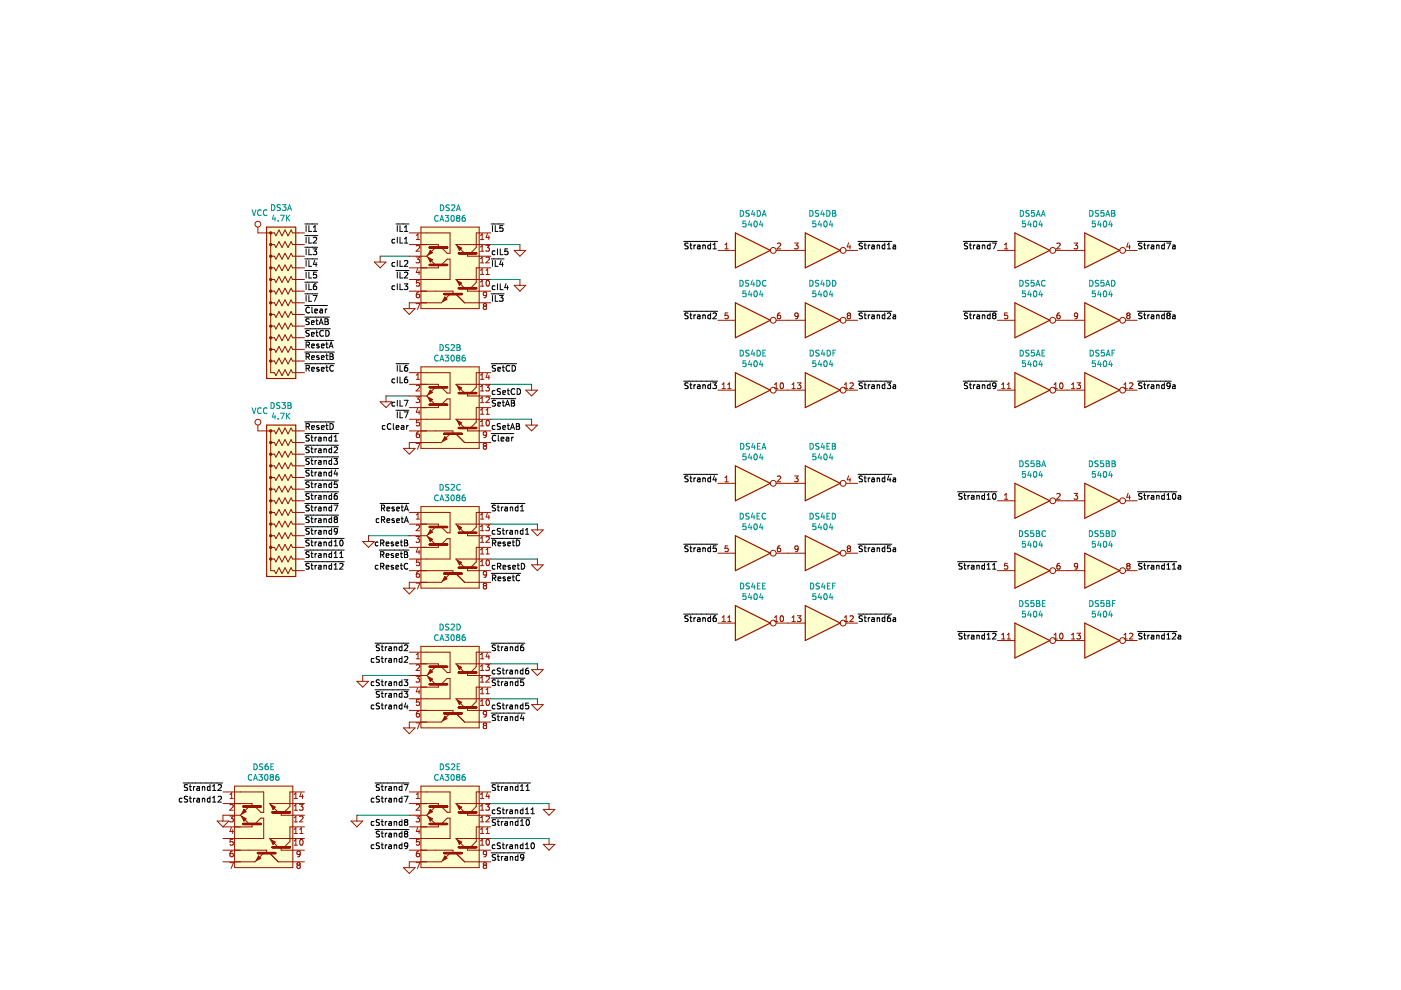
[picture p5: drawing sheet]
EESchema Schematic File Version 4
LIBS:schematic-cache
EELAYER 26 0
EELAYER END
$Descr USLetter 11000 8500
encoding utf-8
Sheet 5 9
Title ""
Date ""
Rev ""
Comp ""
Comment1 ""
Comment2 ""
Comment3 ""
Comment4 ""
$EndDescr
$Comp
L schematic-rescue:CA3086-ken-library DS2A
U 1 1
P 3400 2200
F 0 "DS2A" H 3350 2615 50  0000 C CNN
F 1 "CA3086" H 3350 2524 50  0000 C CNN
F 2 "" V 3250 1950 50  0001 C CIN
F 3 "~" V 3250 2100 50  0001 L CNN
	1    3400 2200
	1    0    0    -1  
$EndComp
$Comp
L schematic-rescue:CA3086-ken-library DS2B
U 1 1
P 3400 3400
F 0 "DS2B" H 3350 3815 50  0000 C CNN
F 1 "CA3086" H 3350 3724 50  0000 C CNN
F 2 "" V 3250 3150 50  0001 C CIN
F 3 "~" V 3250 3300 50  0001 L CNN
	1    3400 3400
	1    0    0    -1  
$EndComp
$Comp
L schematic-rescue:CA3086-ken-library DS2C
U 1 1
P 3400 4600
F 0 "DS2C" H 3350 5015 50  0000 C CNN
F 1 "CA3086" H 3350 4924 50  0000 C CNN
F 2 "" V 3250 4350 50  0001 C CIN
F 3 "~" V 3250 4500 50  0001 L CNN
	1    3400 4600
	1    0    0    -1  
$EndComp
$Comp
L schematic-rescue:CA3086-ken-library DS2D
U 1 1
P 3400 5800
F 0 "DS2D" H 3350 6215 50  0000 C CNN
F 1 "CA3086" H 3350 6124 50  0000 C CNN
F 2 "" V 3250 5550 50  0001 C CIN
F 3 "~" V 3250 5700 50  0001 L CNN
	1    3400 5800
	1    0    0    -1  
$EndComp
$Comp
L schematic-rescue:CA3086-ken-library DS2E
U 1 1
P 3400 7000
F 0 "DS2E" H 3350 7415 50  0000 C CNN
F 1 "CA3086" H 3350 7324 50  0000 C CNN
F 2 "" V 3250 6750 50  0001 C CIN
F 3 "~" V 3250 6900 50  0001 L CNN
	1    3400 7000
	1    0    0    -1  
$EndComp
$Comp
L schematic-rescue:CA3086-ken-library DS6E
U 1 1
P 1800 7000
F 0 "DS6E" H 1750 7415 50  0000 C CNN
F 1 "CA3086" H 1750 7324 50  0000 C CNN
F 2 "" V 1650 6750 50  0001 C CIN
F 3 "~" V 1650 6900 50  0001 L CNN
	1    1800 7000
	1    0    0    -1  
$EndComp
$Comp
L Device:R_Network13_US DS3A
U 1 1
P 1900 2600
F 0 "DS3A" V 1083 2600 50  0000 C CNN
F 1 "4.7K" V 1174 2600 50  0000 C CNN
F 2 "Resistor_THT:R_Array_SIP14" V 2675 2600 50  0001 C CNN
F 3 "http://www.vishay.com/docs/31509/csc.pdf" H 1900 2600 50  0001 C CNN
	1    1900 2600
	0    -1   1    0   
$EndComp
$Comp
L power:VCC #PWR?
U 1 1
P 1700 2000
F 0 "#PWR?" H 1700 1850 50  0001 C CNN
F 1 "VCC" H 1717 2173 50  0000 C CNN
F 2 "" H 1700 2000 50  0001 C CNN
F 3 "" H 1700 2000 50  0001 C CNN
	1    1700 2000
	1    0    0    -1  
$EndComp
$Comp
L power:GND #PWR?
U 1 1
P 2750 2200
F 0 "#PWR?" H 2750 1950 50  0001 C CNN
F 1 "GND" H 2755 2027 50  0001 C CNN
F 2 "" H 2750 2200 50  0001 C CNN
F 3 "" H 2750 2200 50  0001 C CNN
	1    2750 2200
	1    0    0    -1  
$EndComp
$Comp
L power:GND #PWR?
U 1 1
P 3950 2100
F 0 "#PWR?" H 3950 1850 50  0001 C CNN
F 1 "GND" H 3955 1927 50  0001 C CNN
F 2 "" H 3950 2100 50  0001 C CNN
F 3 "" H 3950 2100 50  0001 C CNN
	1    3950 2100
	1    0    0    -1  
$EndComp
$Comp
L power:GND #PWR?
U 1 1
P 3950 2400
F 0 "#PWR?" H 3950 2150 50  0001 C CNN
F 1 "GND" H 3955 2227 50  0001 C CNN
F 2 "" H 3950 2400 50  0001 C CNN
F 3 "" H 3950 2400 50  0001 C CNN
	1    3950 2400
	1    0    0    -1  
$EndComp
$Comp
L power:GND #PWR?
U 1 1
P 3000 2600
F 0 "#PWR?" H 3000 2350 50  0001 C CNN
F 1 "GND" H 3005 2427 50  0001 C CNN
F 2 "" H 3000 2600 50  0001 C CNN
F 3 "" H 3000 2600 50  0001 C CNN
	1    3000 2600
	1    0    0    -1  
$EndComp
$Comp
L power:GND #PWR?
U 1 1
P 2800 3400
F 0 "#PWR?" H 2800 3150 50  0001 C CNN
F 1 "GND" H 2805 3227 50  0001 C CNN
F 2 "" H 2800 3400 50  0001 C CNN
F 3 "" H 2800 3400 50  0001 C CNN
	1    2800 3400
	1    0    0    -1  
$EndComp
$Comp
L power:GND #PWR?
U 1 1
P 3000 3800
F 0 "#PWR?" H 3000 3550 50  0001 C CNN
F 1 "GND" H 3005 3627 50  0001 C CNN
F 2 "" H 3000 3800 50  0001 C CNN
F 3 "" H 3000 3800 50  0001 C CNN
	1    3000 3800
	1    0    0    -1  
$EndComp
$Comp
L power:GND #PWR?
U 1 1
P 4050 3600
F 0 "#PWR?" H 4050 3350 50  0001 C CNN
F 1 "GND" H 4055 3427 50  0001 C CNN
F 2 "" H 4050 3600 50  0001 C CNN
F 3 "" H 4050 3600 50  0001 C CNN
	1    4050 3600
	1    0    0    -1  
$EndComp
$Comp
L power:GND #PWR?
U 1 1
P 4050 3300
F 0 "#PWR?" H 4050 3050 50  0001 C CNN
F 1 "GND" H 4055 3127 50  0001 C CNN
F 2 "" H 4050 3300 50  0001 C CNN
F 3 "" H 4050 3300 50  0001 C CNN
	1    4050 3300
	1    0    0    -1  
$EndComp
Text Label 3000 2000 2    50   ~ 0
~IL1~
Text Label 3000 2400 2    50   ~ 0
~IL2~
Text Label 3700 2600 0    50   ~ 0
~IL3~
Text Label 3700 2300 0    50   ~ 0
~IL4~
Text Label 3700 2000 0    50   ~ 0
~IL5~
Text Label 2100 2000 0    50   ~ 0
~IL1~
Text Label 2100 2100 0    50   ~ 0
~IL2~
Text Label 2100 2200 0    50   ~ 0
~IL3~
Text Label 2100 2300 0    50   ~ 0
~IL4~
Text Label 2100 2400 0    50   ~ 0
~IL5~
Text Label 2100 2500 0    50   ~ 0
~IL6~
Text Label 2100 2600 0    50   ~ 0
~IL7~
Text Label 2100 2700 0    50   ~ 0
~Clear~
Text Label 2100 2800 0    50   ~ 0
~SetAB~
Text Label 2100 2900 0    50   ~ 0
~SetCD~
Text Label 2100 3000 0    50   ~ 0
~ResetA~
Text Label 2100 3100 0    50   ~ 0
~ResetB~
Text Label 2100 3200 0    50   ~ 0
~ResetC~
$Comp
L Device:R_Network13_US DS3B
U 1 1
P 1900 4300
F 0 "DS3B" V 1083 4300 50  0000 C CNN
F 1 "4.7K" V 1174 4300 50  0000 C CNN
F 2 "Resistor_THT:R_Array_SIP14" V 2675 4300 50  0001 C CNN
F 3 "http://www.vishay.com/docs/31509/csc.pdf" H 1900 4300 50  0001 C CNN
	1    1900 4300
	0    -1   1    0   
$EndComp
$Comp
L power:VCC #PWR?
U 1 1
P 1700 3700
F 0 "#PWR?" H 1700 3550 50  0001 C CNN
F 1 "VCC" H 1717 3873 50  0000 C CNN
F 2 "" H 1700 3700 50  0001 C CNN
F 3 "" H 1700 3700 50  0001 C CNN
	1    1700 3700
	1    0    0    -1  
$EndComp
Text Label 2100 3700 0    50   ~ 0
~ResetD~
Text Label 2100 3800 0    50   ~ 0
~Strand1~
Text Label 2100 3900 0    50   ~ 0
~Strand2~
Text Label 2100 4000 0    50   ~ 0
~Strand3~
Text Label 2100 4100 0    50   ~ 0
~Strand4~
Text Label 2100 4200 0    50   ~ 0
~Strand5~
Text Label 2100 4300 0    50   ~ 0
~Strand6~
Text Label 2100 4400 0    50   ~ 0
~Strand7~
Text Label 2100 4500 0    50   ~ 0
~Strand8~
Text Label 2100 4600 0    50   ~ 0
~Strand9~
Text Label 2100 4700 0    50   ~ 0
~Strand10~
Text Label 2100 4800 0    50   ~ 0
~Strand11~
Text Label 2100 4900 0    50   ~ 0
~Strand12~
Text Label 3000 3200 2    50   ~ 0
~IL6~
Text Label 3000 3600 2    50   ~ 0
~IL7~
Text Label 3700 3800 0    50   ~ 0
~Clear~
Text Label 3700 3500 0    50   ~ 0
~SetAB~
Text Label 3700 3200 0    50   ~ 0
~SetCD~
Text Label 3700 4400 0    50   ~ 0
~Strand1~
Text Label 3700 4700 0    50   ~ 0
~ResetD~
Text Label 3700 5000 0    50   ~ 0
~ResetC~
Text Label 3700 5600 0    50   ~ 0
~Strand6~
Text Label 3700 5900 0    50   ~ 0
~Strand5~
Text Label 3700 6200 0    50   ~ 0
~Strand4~
Text Label 3700 6800 0    50   ~ 0
~Strand11~
Text Label 3700 7100 0    50   ~ 0
~Strand10~
Text Label 3700 7400 0    50   ~ 0
~Strand9~
Text Label 3000 7200 2    50   ~ 0
~Strand8~
Text Label 3000 6800 2    50   ~ 0
~Strand7~
Text Label 3000 6000 2    50   ~ 0
~Strand3~
Text Label 3000 5600 2    50   ~ 0
~Strand2~
Text Label 3000 4800 2    50   ~ 0
~ResetB~
Text Label 3000 4400 2    50   ~ 0
~ResetA~
$Comp
L power:GND #PWR?
U 1 1
P 3000 5000
F 0 "#PWR?" H 3000 4750 50  0001 C CNN
F 1 "GND" H 3005 4827 50  0001 C CNN
F 2 "" H 3000 5000 50  0001 C CNN
F 3 "" H 3000 5000 50  0001 C CNN
	1    3000 5000
	1    0    0    -1  
$EndComp
$Comp
L power:GND #PWR?
U 1 1
P 2650 4600
F 0 "#PWR?" H 2650 4350 50  0001 C CNN
F 1 "GND" H 2655 4427 50  0001 C CNN
F 2 "" H 2650 4600 50  0001 C CNN
F 3 "" H 2650 4600 50  0001 C CNN
	1    2650 4600
	1    0    0    -1  
$EndComp
$Comp
L power:GND #PWR?
U 1 1
P 4100 4500
F 0 "#PWR?" H 4100 4250 50  0001 C CNN
F 1 "GND" H 4105 4327 50  0001 C CNN
F 2 "" H 4100 4500 50  0001 C CNN
F 3 "" H 4100 4500 50  0001 C CNN
	1    4100 4500
	1    0    0    -1  
$EndComp
$Comp
L power:GND #PWR?
U 1 1
P 4100 4800
F 0 "#PWR?" H 4100 4550 50  0001 C CNN
F 1 "GND" H 4105 4627 50  0001 C CNN
F 2 "" H 4100 4800 50  0001 C CNN
F 3 "" H 4100 4800 50  0001 C CNN
	1    4100 4800
	1    0    0    -1  
$EndComp
$Comp
L power:GND #PWR?
U 1 1
P 4100 6000
F 0 "#PWR?" H 4100 5750 50  0001 C CNN
F 1 "GND" H 4105 5827 50  0001 C CNN
F 2 "" H 4100 6000 50  0001 C CNN
F 3 "" H 4100 6000 50  0001 C CNN
	1    4100 6000
	1    0    0    -1  
$EndComp
$Comp
L power:GND #PWR?
U 1 1
P 4100 5700
F 0 "#PWR?" H 4100 5450 50  0001 C CNN
F 1 "GND" H 4105 5527 50  0001 C CNN
F 2 "" H 4100 5700 50  0001 C CNN
F 3 "" H 4100 5700 50  0001 C CNN
	1    4100 5700
	1    0    0    -1  
$EndComp
$Comp
L power:GND #PWR?
U 1 1
P 2600 5800
F 0 "#PWR?" H 2600 5550 50  0001 C CNN
F 1 "GND" H 2605 5627 50  0001 C CNN
F 2 "" H 2600 5800 50  0001 C CNN
F 3 "" H 2600 5800 50  0001 C CNN
	1    2600 5800
	1    0    0    -1  
$EndComp
$Comp
L power:GND #PWR?
U 1 1
P 3000 6200
F 0 "#PWR?" H 3000 5950 50  0001 C CNN
F 1 "GND" H 3005 6027 50  0001 C CNN
F 2 "" H 3000 6200 50  0001 C CNN
F 3 "" H 3000 6200 50  0001 C CNN
	1    3000 6200
	1    0    0    -1  
$EndComp
$Comp
L power:GND #PWR?
U 1 1
P 2550 7000
F 0 "#PWR?" H 2550 6750 50  0001 C CNN
F 1 "GND" H 2555 6827 50  0001 C CNN
F 2 "" H 2550 7000 50  0001 C CNN
F 3 "" H 2550 7000 50  0001 C CNN
	1    2550 7000
	1    0    0    -1  
$EndComp
$Comp
L power:GND #PWR?
U 1 1
P 3000 7400
F 0 "#PWR?" H 3000 7150 50  0001 C CNN
F 1 "GND" H 3005 7227 50  0001 C CNN
F 2 "" H 3000 7400 50  0001 C CNN
F 3 "" H 3000 7400 50  0001 C CNN
	1    3000 7400
	1    0    0    -1  
$EndComp
$Comp
L power:GND #PWR?
U 1 1
P 4200 7200
F 0 "#PWR?" H 4200 6950 50  0001 C CNN
F 1 "GND" H 4205 7027 50  0001 C CNN
F 2 "" H 4200 7200 50  0001 C CNN
F 3 "" H 4200 7200 50  0001 C CNN
	1    4200 7200
	1    0    0    -1  
$EndComp
$Comp
L power:GND #PWR?
U 1 1
P 4200 6900
F 0 "#PWR?" H 4200 6650 50  0001 C CNN
F 1 "GND" H 4205 6727 50  0001 C CNN
F 2 "" H 4200 6900 50  0001 C CNN
F 3 "" H 4200 6900 50  0001 C CNN
	1    4200 6900
	1    0    0    -1  
$EndComp
$Comp
L power:GND #PWR?
U 1 1
P 1400 7000
F 0 "#PWR?" H 1400 6750 50  0001 C CNN
F 1 "GND" H 1405 6827 50  0001 C CNN
F 2 "" H 1400 7000 50  0001 C CNN
F 3 "" H 1400 7000 50  0001 C CNN
	1    1400 7000
	1    0    0    -1  
$EndComp
Text Label 1400 6800 2    50   ~ 0
~Strand12~
Text Label 3000 2100 2    50   ~ 0
cIL1
Text Label 3000 2500 2    50   ~ 0
cIL3
Text Label 3000 3300 2    50   ~ 0
cIL6
Text Label 3000 3500 2    50   ~ 0
cIL7
Text Label 3000 3700 2    50   ~ 0
cClear
Text Label 3000 4500 2    50   ~ 0
cResetA
Text Label 3000 4700 2    50   ~ 0
cResetB
Text Label 3000 4900 2    50   ~ 0
cResetC
Text Label 3000 5700 2    50   ~ 0
cStrand2
Text Label 3000 5900 2    50   ~ 0
cStrand3
Text Label 3000 6100 2    50   ~ 0
cStrand4
Text Label 3000 6900 2    50   ~ 0
cStrand7
Text Label 3000 7100 2    50   ~ 0
cStrand8
Text Label 3000 7300 2    50   ~ 0
cStrand9
Text Label 1400 6900 2    50   ~ 0
cStrand12
Text Label 3700 2200 0    50   ~ 0
cIL5
Text Label 3700 2500 0    50   ~ 0
cIL4
Text Label 3700 3400 0    50   ~ 0
cSetCD
Text Label 3700 3700 0    50   ~ 0
cSetAB
Text Label 3700 4600 0    50   ~ 0
cStrand1
Text Label 3700 4900 0    50   ~ 0
cResetD
Text Label 3700 5800 0    50   ~ 0
cStrand6
Text Label 3700 6100 0    50   ~ 0
cStrand5
Text Label 3700 7000 0    50   ~ 0
cStrand11
Text Label 3700 7300 0    50   ~ 0
cStrand10
$Comp
L 74xx:74LS04 DS5A
U 1 1
P 8350 2150
F 0 "DS5A" H 8350 2467 50  0000 C CNN
F 1 "5404" H 8350 2376 50  0000 C CNN
F 2 "" H 8350 2150 50  0001 C CNN
F 3 "http://www.ti.com/lit/gpn/sn74LS04" H 8350 2150 50  0001 C CNN
	1    8350 2150
	1    0    0    -1  
$EndComp
$Comp
L 74xx:74LS04 DS5A
U 2 1
P 8950 2150
F 0 "DS5A" H 8950 2467 50  0000 C CNN
F 1 "5404" H 8950 2376 50  0000 C CNN
F 2 "" H 8950 2150 50  0001 C CNN
F 3 "http://www.ti.com/lit/gpn/sn74LS04" H 8950 2150 50  0001 C CNN
	2    8950 2150
	1    0    0    -1  
$EndComp
$Comp
L 74xx:74LS04 DS5A
U 3 1
P 8350 2750
F 0 "DS5A" H 8350 3067 50  0000 C CNN
F 1 "5404" H 8350 2976 50  0000 C CNN
F 2 "" H 8350 2750 50  0001 C CNN
F 3 "http://www.ti.com/lit/gpn/sn74LS04" H 8350 2750 50  0001 C CNN
	3    8350 2750
	1    0    0    -1  
$EndComp
$Comp
L 74xx:74LS04 DS5A
U 4 1
P 8950 2750
F 0 "DS5A" H 8950 3067 50  0000 C CNN
F 1 "5404" H 8950 2976 50  0000 C CNN
F 2 "" H 8950 2750 50  0001 C CNN
F 3 "http://www.ti.com/lit/gpn/sn74LS04" H 8950 2750 50  0001 C CNN
	4    8950 2750
	1    0    0    -1  
$EndComp
$Comp
L 74xx:74LS04 DS5A
U 5 1
P 8350 3350
F 0 "DS5A" H 8350 3667 50  0000 C CNN
F 1 "5404" H 8350 3576 50  0000 C CNN
F 2 "" H 8350 3350 50  0001 C CNN
F 3 "http://www.ti.com/lit/gpn/sn74LS04" H 8350 3350 50  0001 C CNN
	5    8350 3350
	1    0    0    -1  
$EndComp
$Comp
L 74xx:74LS04 DS5A
U 6 1
P 8950 3350
F 0 "DS5A" H 8950 3667 50  0000 C CNN
F 1 "5404" H 8950 3576 50  0000 C CNN
F 2 "" H 8950 3350 50  0001 C CNN
F 3 "http://www.ti.com/lit/gpn/sn74LS04" H 8950 3350 50  0001 C CNN
	6    8950 3350
	1    0    0    -1  
$EndComp
Text Label 8050 2150 2    50   ~ 0
~Strand7~
Text Label 9250 2150 0    50   ~ 0
~Strand7~a
Text Label 8050 2750 2    50   ~ 0
~Strand8~
Text Label 9250 2750 0    50   ~ 0
~Strand8~a
Text Label 8050 3350 2    50   ~ 0
~Strand9~
Text Label 9250 3350 0    50   ~ 0
~Strand9~a
$Comp
L 74xx:74LS04 DS5B
U 1 1
P 8350 4300
F 0 "DS5B" H 8350 4617 50  0000 C CNN
F 1 "5404" H 8350 4526 50  0000 C CNN
F 2 "" H 8350 4300 50  0001 C CNN
F 3 "http://www.ti.com/lit/gpn/sn74LS04" H 8350 4300 50  0001 C CNN
	1    8350 4300
	1    0    0    -1  
$EndComp
$Comp
L 74xx:74LS04 DS5B
U 2 1
P 8950 4300
F 0 "DS5B" H 8950 4617 50  0000 C CNN
F 1 "5404" H 8950 4526 50  0000 C CNN
F 2 "" H 8950 4300 50  0001 C CNN
F 3 "http://www.ti.com/lit/gpn/sn74LS04" H 8950 4300 50  0001 C CNN
	2    8950 4300
	1    0    0    -1  
$EndComp
$Comp
L 74xx:74LS04 DS5B
U 3 1
P 8350 4900
F 0 "DS5B" H 8350 5217 50  0000 C CNN
F 1 "5404" H 8350 5126 50  0000 C CNN
F 2 "" H 8350 4900 50  0001 C CNN
F 3 "http://www.ti.com/lit/gpn/sn74LS04" H 8350 4900 50  0001 C CNN
	3    8350 4900
	1    0    0    -1  
$EndComp
$Comp
L 74xx:74LS04 DS5B
U 4 1
P 8950 4900
F 0 "DS5B" H 8950 5217 50  0000 C CNN
F 1 "5404" H 8950 5126 50  0000 C CNN
F 2 "" H 8950 4900 50  0001 C CNN
F 3 "http://www.ti.com/lit/gpn/sn74LS04" H 8950 4900 50  0001 C CNN
	4    8950 4900
	1    0    0    -1  
$EndComp
$Comp
L 74xx:74LS04 DS5B
U 5 1
P 8350 5500
F 0 "DS5B" H 8350 5817 50  0000 C CNN
F 1 "5404" H 8350 5726 50  0000 C CNN
F 2 "" H 8350 5500 50  0001 C CNN
F 3 "http://www.ti.com/lit/gpn/sn74LS04" H 8350 5500 50  0001 C CNN
	5    8350 5500
	1    0    0    -1  
$EndComp
$Comp
L 74xx:74LS04 DS5B
U 6 1
P 8950 5500
F 0 "DS5B" H 8950 5817 50  0000 C CNN
F 1 "5404" H 8950 5726 50  0000 C CNN
F 2 "" H 8950 5500 50  0001 C CNN
F 3 "http://www.ti.com/lit/gpn/sn74LS04" H 8950 5500 50  0001 C CNN
	6    8950 5500
	1    0    0    -1  
$EndComp
Text Label 8050 4300 2    50   ~ 0
~Strand10~
Text Label 9250 4300 0    50   ~ 0
~Strand10~a
Text Label 8050 4900 2    50   ~ 0
~Strand11~
Text Label 9250 4900 0    50   ~ 0
~Strand11~a
Text Label 8050 5500 2    50   ~ 0
~Strand12~
Text Label 9250 5500 0    50   ~ 0
~Strand12~a
$Comp
L 74xx:74LS04 DS4E
U 1 1
P 5950 4150
F 0 "DS4E" H 5950 4467 50  0000 C CNN
F 1 "5404" H 5950 4376 50  0000 C CNN
F 2 "" H 5950 4150 50  0001 C CNN
F 3 "http://www.ti.com/lit/gpn/sn74LS04" H 5950 4150 50  0001 C CNN
	1    5950 4150
	1    0    0    -1  
$EndComp
$Comp
L 74xx:74LS04 DS4E
U 2 1
P 6550 4150
F 0 "DS4E" H 6550 4467 50  0000 C CNN
F 1 "5404" H 6550 4376 50  0000 C CNN
F 2 "" H 6550 4150 50  0001 C CNN
F 3 "http://www.ti.com/lit/gpn/sn74LS04" H 6550 4150 50  0001 C CNN
	2    6550 4150
	1    0    0    -1  
$EndComp
$Comp
L 74xx:74LS04 DS4E
U 3 1
P 5950 4750
F 0 "DS4E" H 5950 5067 50  0000 C CNN
F 1 "5404" H 5950 4976 50  0000 C CNN
F 2 "" H 5950 4750 50  0001 C CNN
F 3 "http://www.ti.com/lit/gpn/sn74LS04" H 5950 4750 50  0001 C CNN
	3    5950 4750
	1    0    0    -1  
$EndComp
$Comp
L 74xx:74LS04 DS4E
U 4 1
P 6550 4750
F 0 "DS4E" H 6550 5067 50  0000 C CNN
F 1 "5404" H 6550 4976 50  0000 C CNN
F 2 "" H 6550 4750 50  0001 C CNN
F 3 "http://www.ti.com/lit/gpn/sn74LS04" H 6550 4750 50  0001 C CNN
	4    6550 4750
	1    0    0    -1  
$EndComp
$Comp
L 74xx:74LS04 DS4E
U 5 1
P 5950 5350
F 0 "DS4E" H 5950 5667 50  0000 C CNN
F 1 "5404" H 5950 5576 50  0000 C CNN
F 2 "" H 5950 5350 50  0001 C CNN
F 3 "http://www.ti.com/lit/gpn/sn74LS04" H 5950 5350 50  0001 C CNN
	5    5950 5350
	1    0    0    -1  
$EndComp
$Comp
L 74xx:74LS04 DS4E
U 6 1
P 6550 5350
F 0 "DS4E" H 6550 5667 50  0000 C CNN
F 1 "5404" H 6550 5576 50  0000 C CNN
F 2 "" H 6550 5350 50  0001 C CNN
F 3 "http://www.ti.com/lit/gpn/sn74LS04" H 6550 5350 50  0001 C CNN
	6    6550 5350
	1    0    0    -1  
$EndComp
Text Label 5650 4150 2    50   ~ 0
~Strand4~
Text Label 6850 4150 0    50   ~ 0
~Strand4~a
Text Label 5650 4750 2    50   ~ 0
~Strand5~
Text Label 6850 4750 0    50   ~ 0
~Strand5~a
Text Label 5650 5350 2    50   ~ 0
~Strand6~
Text Label 6850 5350 0    50   ~ 0
~Strand6~a
$Comp
L 74xx:74LS04 DS4D
U 1 1
P 5950 2150
F 0 "DS4D" H 5950 2467 50  0000 C CNN
F 1 "5404" H 5950 2376 50  0000 C CNN
F 2 "" H 5950 2150 50  0001 C CNN
F 3 "http://www.ti.com/lit/gpn/sn74LS04" H 5950 2150 50  0001 C CNN
	1    5950 2150
	1    0    0    -1  
$EndComp
$Comp
L 74xx:74LS04 DS4D
U 2 1
P 6550 2150
F 0 "DS4D" H 6550 2467 50  0000 C CNN
F 1 "5404" H 6550 2376 50  0000 C CNN
F 2 "" H 6550 2150 50  0001 C CNN
F 3 "http://www.ti.com/lit/gpn/sn74LS04" H 6550 2150 50  0001 C CNN
	2    6550 2150
	1    0    0    -1  
$EndComp
$Comp
L 74xx:74LS04 DS4D
U 3 1
P 5950 2750
F 0 "DS4D" H 5950 3067 50  0000 C CNN
F 1 "5404" H 5950 2976 50  0000 C CNN
F 2 "" H 5950 2750 50  0001 C CNN
F 3 "http://www.ti.com/lit/gpn/sn74LS04" H 5950 2750 50  0001 C CNN
	3    5950 2750
	1    0    0    -1  
$EndComp
$Comp
L 74xx:74LS04 DS4D
U 4 1
P 6550 2750
F 0 "DS4D" H 6550 3067 50  0000 C CNN
F 1 "5404" H 6550 2976 50  0000 C CNN
F 2 "" H 6550 2750 50  0001 C CNN
F 3 "http://www.ti.com/lit/gpn/sn74LS04" H 6550 2750 50  0001 C CNN
	4    6550 2750
	1    0    0    -1  
$EndComp
$Comp
L 74xx:74LS04 DS4D
U 5 1
P 5950 3350
F 0 "DS4D" H 5950 3667 50  0000 C CNN
F 1 "5404" H 5950 3576 50  0000 C CNN
F 2 "" H 5950 3350 50  0001 C CNN
F 3 "http://www.ti.com/lit/gpn/sn74LS04" H 5950 3350 50  0001 C CNN
	5    5950 3350
	1    0    0    -1  
$EndComp
$Comp
L 74xx:74LS04 DS4D
U 6 1
P 6550 3350
F 0 "DS4D" H 6550 3667 50  0000 C CNN
F 1 "5404" H 6550 3576 50  0000 C CNN
F 2 "" H 6550 3350 50  0001 C CNN
F 3 "http://www.ti.com/lit/gpn/sn74LS04" H 6550 3350 50  0001 C CNN
	6    6550 3350
	1    0    0    -1  
$EndComp
Text Label 5650 2150 2    50   ~ 0
~Strand1~
Text Label 6850 2150 0    50   ~ 0
~Strand1~a
Text Label 5650 2750 2    50   ~ 0
~Strand2~
Text Label 6850 2750 0    50   ~ 0
~Strand2~a
Text Label 5650 3350 2    50   ~ 0
~Strand3~
Text Label 6850 3350 0    50   ~ 0
~Strand3~a
Text Label 3000 2300 2    50   ~ 0
cIL2
Wire Wire Line
	3700 3300 4050 3300
Wire Wire Line
	4050 3600 3700 3600
Wire Wire Line
	2800 3400 3000 3400
Wire Wire Line
	3700 4500 4100 4500
Wire Wire Line
	4100 4800 3700 4800
Wire Wire Line
	3000 4600 2650 4600
Wire Wire Line
	3700 5700 4100 5700
Wire Wire Line
	4100 6000 3700 6000
Wire Wire Line
	3000 5800 2600 5800
Wire Wire Line
	2550 7000 3000 7000
Wire Wire Line
	4200 6900 3700 6900
Wire Wire Line
	4200 7200 3700 7200
Wire Wire Line
	3700 2400 3950 2400
Wire Wire Line
	3950 2100 3700 2100
Wire Wire Line
	3000 2200 2750 2200
$EndSCHEMATC
